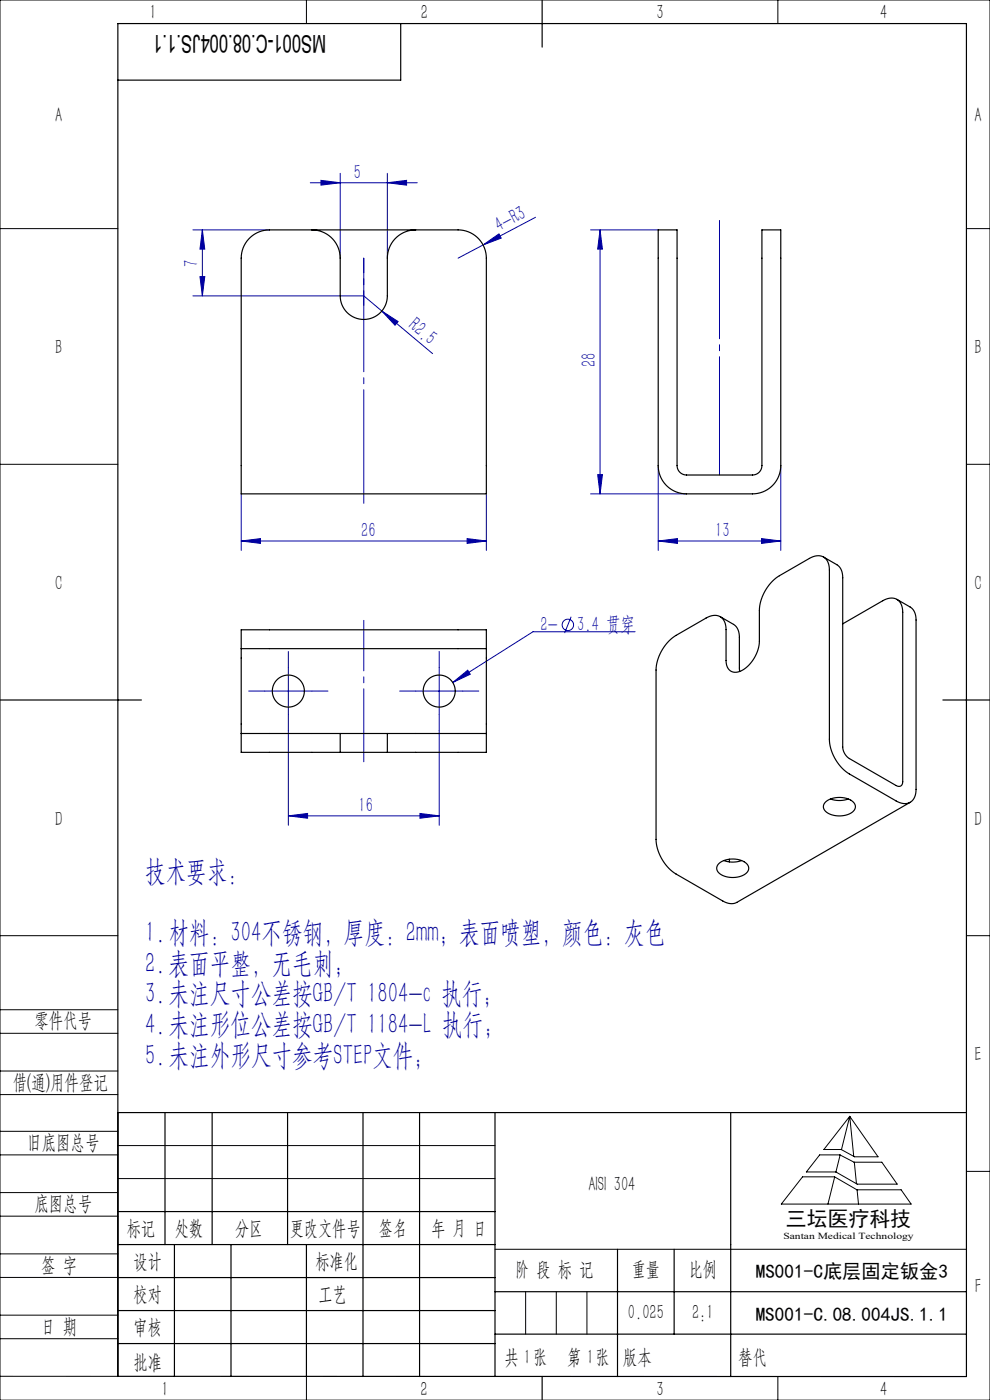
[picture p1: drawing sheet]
<svg xmlns="http://www.w3.org/2000/svg" width="210mm" height="297mm" viewBox="0 0 210 297" stroke-linecap="round" stroke-linejoin="round" font-family="sans-serif">
<g fill="none" stroke="#0000a0" stroke-width=".21">
<path d="M65.8 38.8h22.7M68.1 38.3l4.1 .5-4.1 .5zM72.2 36.8v18M82.2 38.8l4-.5v1zM82.2 36.8v18M40.9 48.8h16.3M42.4 58.7h1l-.5 4.1zM42.9 48.8l.5 4.1h-1zM42.9 48.8v14M102.5 52l3.3-2.4 .5 .9zM113.6 46.1l-16.4 8.7M125.3 48.8h14.3"/>
<path d="M127.3 48.8l.5 4.1h-1zM127.3 48.8v56M40.9 62.8h36.3l14.6 12.2M81 66l3.4 2.2-.6 .8zM139.6 98.8v18M165.6 98.8v18M51.2 114.8l4-.5v1zM51.2 104.8v12M51.2 114.8h52M99.1 114.3l4.1 .5-4.1 .5zM103.2 104.8v12M125.3 104.8h20.3"/>
<path d="M126.8 100.7h1l-.5 4.1zM139.6 114.8l4.1-.5v1zM139.6 114.8h26M161.5 114.3l4.1 .5-4.1 .5zM121.2 130.8l-1.4 3.5M134.7 134h-21.6l-17.1 10.8M56.2 146.6h10M61.2 141.6v10M61.2 155v20.1M88.2 146.6h10M93.2 141.6v10M93.2 155v20.1"/>
<path d="M96 144.8l3.2-2.6 .6 .8zM61.2 173.1l4-.5v1zM61.2 173.1h32M89.1 172.6l4.1 .5-4.1 .5z"/>
<circle cx="120.5" cy="132.6" r="1.21"/>
</g>
<path d="M56.2 146.6h-3.4M61.2 141.6v-3.4M61.2 151.6v3.4M66.2 146.6h3.4M88.2 146.6h-3.4M93.2 141.6v-3.4M93.2 151.6v3.4M98.2 146.6h3.4" fill="none" stroke="#0000a0" stroke-width=".21" stroke-dasharray="30.5 1.3 1.3 1.3"/>
<path d="M77.2 161.6v-30" fill="none" stroke="#0000a0" stroke-width=".21" stroke-dasharray="30.5 1.3 1.3 1.3" stroke-dashoffset="15"/>
<path d="M77.2 106.8v-52" fill="none" stroke="#0000a0" stroke-width=".21" stroke-dasharray="30.5 1.3 1.3 1.3" stroke-dashoffset="6.4"/>
<path d="M77.2 64.8v-10" fill="none" stroke="#0000a0" stroke-width=".21" stroke-dasharray="30.5 1.3 1.3 1.3" stroke-dashoffset="27.4"/>
<path d="M152.6 46.8v54" fill="none" stroke="#0000a0" stroke-width=".21" stroke-dasharray="30.5 1.3 1.3 1.3" stroke-dashoffset="5.4"/>
<g fill="none" stroke="#000" stroke-width=".21">
<path d="M0 0h210v297h-210zM65 0v5M165 0v5M0 48.5h25M205 48.5h5M0 98.5h25M205 98.5h5M0 198.5h25M205 198.5h5M0 214.2h25M0 219.2h25M0 232.2h25"/>
<path d="M0 227.2h25M0 240h25M25 236v56h-25M180.2 236.8l6.1 8.6h-5l-2.9-1.5h-3.6zM180.2 236.8l-1.7 7.1M180.2 236.8l.9 8.5M0 245h25M0 258h25M0 253h25M25 243h80M25 250h80M170.2 249.7h6.8l4.8 2.7h9.3l2.2 3h-27.6z"/>
<path d="M173.9 245h4.3l3 1.6h5.9l3.2 4.6h-8.5l-4.5-2.6h-6.3zM177.1 249.7l-1.5 5.7M178.2 245l-.9 3.6M181.2 246.6l.5 4.5M181.8 252.4l.3 3M205 248.5h5M0 271h25M0 266h25M0 279h25M105 265h100M111.5 274v9M118 274v9"/>
<path d="M124.5 274v9M0 284h25M65 292v5M153.7 292h.1M165 292v5"/>
</g>
<g fill="none" stroke="#000" stroke-width=".25">
<path d="M85 5v12h-60M115 0v10M0 148.5h30M200 148.5h10M25 236h180M35 236v28M45 236v28M61 236v28M77 236v56M89 236v56M105 236v56M155 236v56"/>
<path d="M25 257h80M25 264h80M25 271h80M25 278h80M37 264v28M49 264v28M65 264v28M105 274h100M131 265v27M143 265v18M25 292h180v-287h-180v287M25 285h80"/>
<path d="M105 283h100M115 292v5"/>
</g>
<g fill="#0000a0">
<path d="M96 144.8l3.2-2.6 .6 .8z"/>
<path d="M102.5 52l3.3-2.4 .5 .9z"/>
<path d="M81 66l3.4 2.2-.6 .8z"/>
<path d="M51.2 114.8l4-.5v1zM99.1 114.3l4.1 .5-4.1 .5z"/>
<path d="M68.1 38.3l4.1 .5-4.1 .5zM82.2 38.8l4-.5v1z"/>
<path d="M127.3 48.8l.5 4.1h-1zM126.8 100.7h1l-.5 4.1z"/>
<path d="M42.9 48.8l.5 4.1h-1zM42.4 58.7h1l-.5 4.1z"/>
<path d="M139.6 114.8l4.1-.5v1zM161.5 114.3l4.1 .5-4.1 .5z"/>
<path d="M61.2 173.1l4-.5v1zM89.1 172.6l4.1 .5-4.1 .5z"/>
</g>
<g fill="none" stroke="#000" stroke-width=".25">
<path d="M52.7 50.7a6 6 0 0 1 4.5-1.9h40a6 6 0 0 1 6 6v50h-52v-50a6 6 0 0 1 1.5-4.1zM66.2 48.8a6 6 0 0 1 6 6v8a5 5 0 0 0 5 5 5 5 0 0 0 5-5v-8a6 6 0 0 1 6-6M139.6 48.8h4v50a2 2 0 0 0 2 2h14a2 2 0 0 0 2-2v-50h4v50a6 6 0 0 1-6 6h-14a6 6 0 0 1-6-6zM174.7 118.2l2.8 1.6a2.91 2.91 0 0 1 1.3 2.7v36a3.1 3.1 0 0 0 1.4 2.4l9.9 5.7a.86 .86 0 0 0 1 .1 .86 .86 0 0 0 .4-.9v-35.9a2.53 2.53 0 0 0-2.7-3l-1.6 .5-8.4 4.9M51.2 137.6h52M51.2 137.6v-4h52v4M51.2 137.6v18M103.2 137.6v18M152.8 130.8l2.8 1.7a2.91 2.91 0 0 1 1.2 2.7l.1 7.2M190.2 127.1l2.9 1.7a2.91 2.91 0 0 1 1.2 2.7v36a2.59 2.59 0 0 1-1.2 2.7 2.59 2.59 0 0 1-3-.3l-9.9-5.7a9.4 9.4 0 0 1-4.3-7.4v-35.9a2.59 2.59 0 0 0-1.2-2.7 2.59 2.59 0 0 0-3 .3l-6.4 3.6a9.4 9.4 0 0 0-4.2 7.4v6.5a7.4 7.4 0 0 1-4.6 6.6 2.06 2.06 0 0 1-2.5-2.5v-6.5a2.59 2.59 0 0 0-1.2-2.8 2.59 2.59 0 0 0-3 .3l-6.4 3.7a9.4 9.4 0 0 0-4.2 7.3v36a9.4 9.4 0 0 0 4.2 7.3l9.9 5.7a3 3 0 0 0 3 .3l36.8-21.2M51.2 155.6v4h21M51.2 155.6h21"/>
<path d="M72.2 159.6h10M72.2 155.6h10M72.2 155.6v4M82.2 155.6h21M82.2 155.6v4M103.2 155.6v4h-21M175.1 170.1a4.8 4.8 0 0 1 6.1 .2 1.5 1.5 0 0 1-1.1 2.4 4.6 4.6 0 0 1-5.3-1l-.1-.7zM176.2 169.5a5.6 5.6 0 0 0 3.7 0M152.5 183.2a4.8 4.8 0 0 1 6 .2 1.5 1.5 0 0 1-1 2.3 4.6 4.6 0 0 1-5.3-.9l-.1-1zM153.5 182.6a5.6 5.6 0 0 0 3.8 0M154.7 182.3v.5"/>
<circle cx="61.2" cy="146.6" r="3.4"/>
<circle cx="93.2" cy="146.6" r="3.4"/>
</g>
<g font-size="6.3" fill="#0000a0">
<text x="30.8" y="186.9">技术要求：</text>
<text x="30.8" y="199.9">1.材料：304不锈钢，厚度：2mm；表面喷塑，颜色：灰色</text>
<text x="30.8" y="206.4">2.表面平整，无毛刺；</text>
<text x="30.8" y="212.9">3.未注尺寸公差按GB/T 1804-c 执行；</text>
<text x="30.8" y="219.4">4.未注形位公差按GB/T 1184-L 执行；</text>
<text x="30.8" y="225.9">5.未注外形尺寸参考STEP文件；</text>
</g>
<text font-size="5.2" x="69.2" y="7.3" transform="rotate(-180 69.2 7.3)">MS001-C.08.004JS.1.1</text>
<g font-size="4.4" fill="#010000">
<text x="31.7" y="4.1">1</text>
<text x="89.2" y="4.1">2</text>
<text x="139.2" y="4.1">3</text>
<text x="186.7" y="4.1">4</text>
<text x="156.6" y="289.5">替代</text>
</g>
<g font-size="4.4">
<text x="11.7" y="25.9">A</text>
<text x="206.7" y="25.9">A</text>
<text x="11.7" y="75.1">B</text>
<text x="206.7" y="75.1">B</text>
<text x="11.7" y="125.1">C</text>
<text x="206.7" y="125.1">C</text>
<text x="11.7" y="175.1">D</text>
<text x="206.7" y="175.1">D</text>
<text x="7.3" y="217.9">零件代号</text>
<text x="206.7" y="225.1">E</text>
<text x="2.7" y="231">借(通)用件登记</text>
<text x="5.8" y="243.7">旧底图总号</text>
<text x="7.3" y="256.8">底图总号</text>
<text x="124.8" y="252.6">AISI 304</text>
<text x="26.9" y="261.9">标记</text>
<text x="37.1" y="261.9">处数</text>
<text x="49.9" y="261.9">分区</text>
<text x="61.5" y="261.9">更改文件号</text>
<text x="80.4" y="261.9">签名</text>
<text x="91.5" y="261.9">年 月 日</text>
<text x="166.7" y="260.1">三坛医疗科技</text>
<text x="8.7" y="269.8">签 字</text>
<text x="28.3" y="268.9">设计</text>
<text x="66.9" y="268.9">标准化</text>
<text x="109.3" y="270.8">阶 段 标 记</text>
<text x="134" y="270.8">重量</text>
<text x="146.1" y="270.8">比例</text>
<text x="206.8" y="274.4">F</text>
<text x="28.3" y="276">校对</text>
<text x="67.6" y="276">工艺</text>
<text x="133.2" y="279.8">0.025</text>
<text x="146.8" y="279.8">2:1</text>
<text x="8.7" y="282.9">日 期</text>
<text x="28.3" y="283">审核</text>
<text x="28.3" y="290.4">批准</text>
<text x="107" y="289.5">共 张</text>
<text x="111.1" y="289.5">1</text>
<text x="120.3" y="289.5">第 张</text>
<text x="124.5" y="289.5">1</text>
<text x="132.1" y="289.5">版本</text>
<text x="34.2" y="296.2">1</text>
<text x="89.2" y="296.1">2</text>
<text x="139.2" y="296.1">3</text>
<text x="186.7" y="296.1">4</text>
</g>
<g font-size="4.4" fill="#0000a0">
<text x="75" y="37.9">5</text>
<text x="105.9" y="49.2" transform="rotate(-28 105.9 49.2)">4-R3</text>
<text x="42.1" y="56.6" transform="rotate(-90 42.1 56.6)">7</text>
<text x="86.4" y="69.4" transform="rotate(40 86.4 69.4)">R2.5</text>
<text x="126.4" y="78" transform="rotate(-90 126.4 78)">28</text>
<text x="76.6" y="113.9">26</text>
<text x="151.7" y="113.9">13</text>
<text x="114.7" y="133.9">2-</text>
<text x="122.5" y="133.9">3.4 贯穿</text>
<text x="76.1" y="172.2">16</text>
</g>
<g font-size="4.1">
<text x="160.3" y="271.1">MS001-C底层固定钣金3</text>
<text x="160.3" y="280.2">MS001-C.08.004JS.1.1</text>
</g>
<text font-size="2" x="166.2" y="262.8">Santan Medical Technology</text>
</svg>
